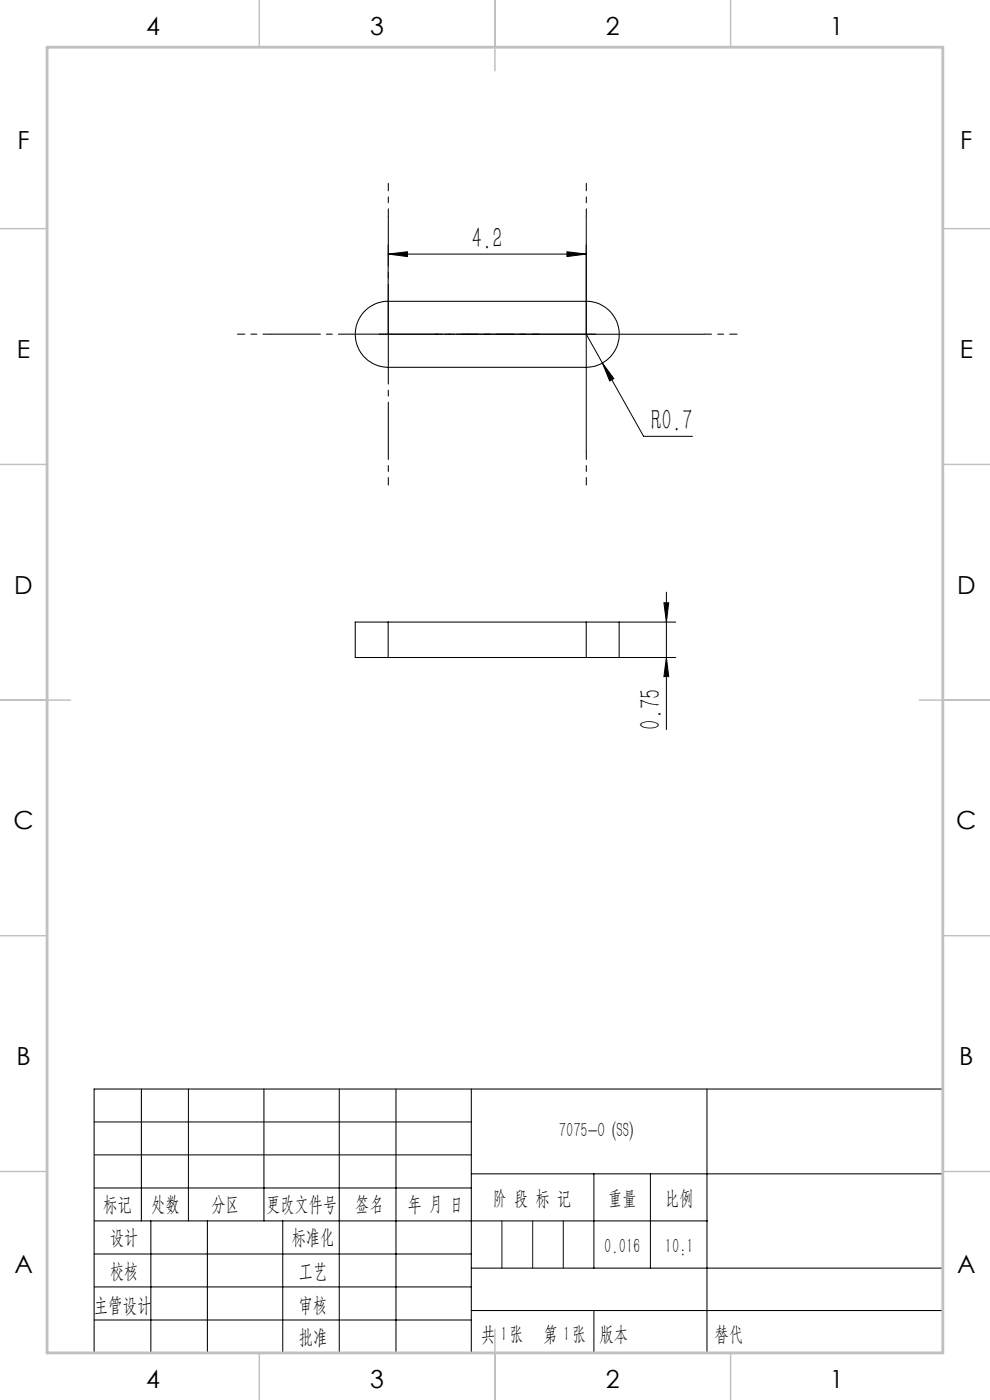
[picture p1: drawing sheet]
<svg xmlns="http://www.w3.org/2000/svg" width="210mm" height="297mm" viewBox="0 0 210 297" stroke-linecap="round" stroke-linejoin="round" font-family="sans-serif">
<g fill="none" stroke="#000" stroke-width=".21">
<path d="M82.3 53.9l4.1-.5v1zM82.3 51.9v19M82.3 53.9h42.1M120.3 53.4l4.1 .5-4.1 .5zM124.4 45.9v50M99.3 70.9h50.1M124.4 70.9l12.1 21.7h10.4M127.8 77l2.4 3.3-.9 .5zM131.3 132h12M131.3 139.5h12M140.8 127.9h1.1l-.5 4.1zM141.4 125.6v29.2"/>
<path d="M141.4 139.5l.5 4h-1.1zM20 238h80M20 245h80"/>
</g>
<path d="M80.4 70.9h46" fill="none" stroke="#000" stroke-width=".21" stroke-dasharray="30.5 1.3 1.3 1.3" stroke-dashoffset="9.4"/>
<path d="M82.4 45.9v-7M124.4 45.9v-7M57.4 70.9h-7M99.4 70.9h-7M107.4 70.9h7M149.4 70.9h7M82.4 95.9v7M124.4 95.9v7" fill="none" stroke="#000" stroke-width=".21" stroke-dasharray="30.5 1.3 1.3 1.3" stroke-dashoffset="28.9"/>
<path d="M82.4 70.9h-25M82.4 70.9v25M82.4 70.9h25M82.4 70.9v-25" fill="none" stroke="#000" stroke-width=".21" stroke-dasharray="30.5 1.3 1.3 1.3" stroke-dashoffset="19.9"/>
<g fill="none" stroke="#000" stroke-width=".22">
<path d="M77.6 65.8a6.8 6.8 0 0 1 4.7-1.9h42.1a7 7 0 0 1 6.9 7 7 7 0 0 1-6.9 7h-42.1a7 7 0 0 1-6.5-4.5 7 7 0 0 1 1.8-7.6zM82.3 132h-6.9v7.5h6.9M82.3 139.5h42.1M82.3 132v7.5M82.3 132h42.1M124.4 132h6.9v7.5h-6.9M124.4 132v7.5M30 231v28M40 231v28M56 231v28M72 231v56M84 231v56"/>
<path d="M100 231v56M150 231v56M200 231h-180v56M20 252h80M20 259h130M32 259v28M44 259v28M60 259v28M100 249h100M126 249v20M138 249v20M20 266h80"/>
<path d="M20 273h80M100 269h100M100 278h100M20 280h80"/>
</g>
<path d="M106.5 259v10M113 259v10M119.5 259v10" fill="none" stroke="#0a0605" stroke-width=".21"/>
<path d="M126 278v9" fill="none" stroke="#0a0605" stroke-width=".22"/>
<g fill="none" stroke="#c0c0c0" stroke-width=".3">
<path d="M55 0v10M105 0v15M155 0v10M0 48.5h10M200 48.5h10M0 98.5h10M200 98.5h10M0 148.5h15M195 148.5h15M0 198.5h10M200 198.5h10M0 248.5h10"/>
<path d="M200 248.5h10M55 287v10M105 282v15M155 287v10"/>
</g>
<path d="M10 10h190v277h-190z" fill="none" stroke="#c0c0c0" stroke-width=".6"/>
<g fill="#000">
<path d="M127.8 77l2.4 3.3-.9 .5z"/>
<path d="M82.3 53.9l4.1-.5v1zM120.3 53.4l4.1 .5-4.1 .5z"/>
<path d="M140.8 127.9h1.1l-.5 4.1zM141.4 139.5l.5 4h-1.1z"/>
</g>
<g font-size="6.3">
<text x="100.1" y="52.6">4.2</text>
<text x="138.1" y="91.3">R0.7</text>
<text x="140.1" y="154.8" transform="rotate(-90 140.1 154.8)">0.75</text>
</g>
<g font-size="5.3">
<text x="31" y="7.4">4</text>
<text x="78.5" y="7.4">3</text>
<text x="128.5" y="7.4">2</text>
<text x="176" y="7.4">1</text>
<text x="3.7" y="31.7">F</text>
<text x="203.7" y="31.7">F</text>
<text x="3.6" y="75.9">E</text>
<text x="203.6" y="75.9">E</text>
<text x="3" y="125.9">D</text>
<text x="203" y="125.9">D</text>
<text x="2.8" y="175.9">C</text>
<text x="202.8" y="175.9">C</text>
<text x="3.5" y="225.9">B</text>
<text x="203.5" y="225.9">B</text>
<text x="3" y="270.2">A</text>
<text x="203" y="270.2">A</text>
<text x="31" y="294.4">4</text>
<text x="78.5" y="294.4">3</text>
<text x="128.5" y="294.4">2</text>
<text x="176" y="294.4">1</text>
</g>
<g font-size="4.4">
<text x="118.6" y="241.2">7075-O (SS)</text>
<text x="21.9" y="256.9">标记</text>
<text x="32.1" y="256.9">处数</text>
<text x="44.9" y="256.9">分区</text>
<text x="56.5" y="256.9">更改文件号</text>
<text x="75.4" y="256.9">签名</text>
<text x="86.5" y="256.9">年 月 日</text>
<text x="104.5" y="255.6">阶 段 标 记</text>
<text x="129" y="255.6">重量</text>
<text x="141.1" y="255.6">比例</text>
<text x="23.3" y="263.9">设计</text>
<text x="61.9" y="263.9">标准化</text>
<text x="128.2" y="265.7">0.016</text>
<text x="141" y="265.7">10:1</text>
<text x="23.3" y="271.1">校核</text>
<text x="63.4" y="271">工艺</text>
<text x="19.9" y="278.3">主管设计</text>
<text x="63.4" y="278.3">审核</text>
<text x="63.4" y="285.2">批准</text>
<text x="102.1" y="284.4">共 张</text>
<text x="106.1" y="284.4">1</text>
<text x="115.3" y="284.4">第 张</text>
<text x="119.5" y="284.4">1</text>
<text x="127.1" y="284.4">版本</text>
</g>
<text font-size="4.4" fill="#0a0605" x="151.6" y="284.4">替代</text>
</svg>
